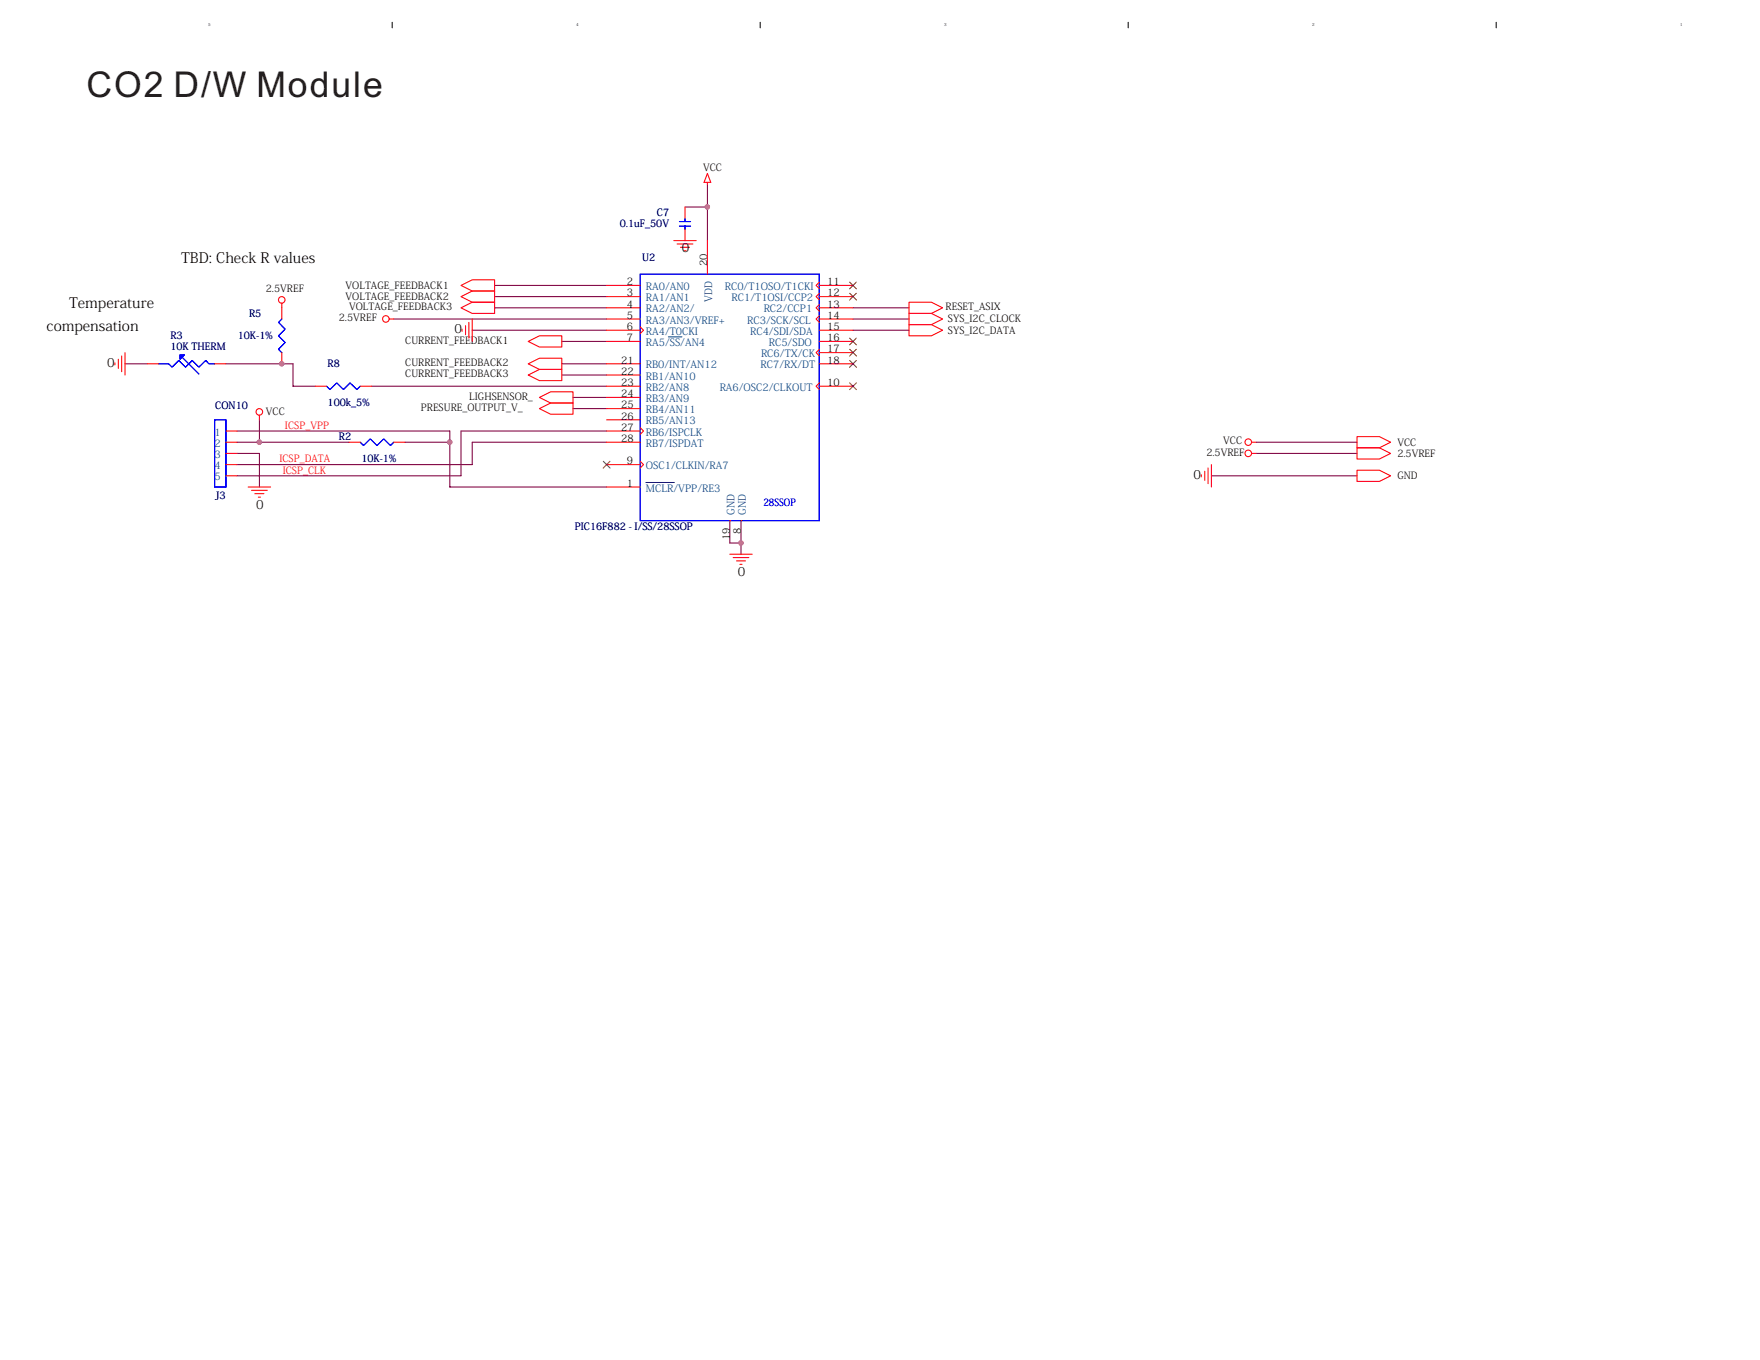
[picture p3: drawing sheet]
<svg xmlns="http://www.w3.org/2000/svg" width="279mm" height="216mm" viewBox="0 0 279 216" stroke-linecap="round" stroke-linejoin="round" font-family="sans-serif">
<path d="M62.3 3.5v.9" fill="none" stroke="#000" stroke-width=".17"/>
<path d="M91.5 3.6h.3v.7h-.3z" fill="#fff"/>
<path d="M120.7 3.5v.9" fill="none" stroke="#000" stroke-width=".17"/>
<path d="M149.9 3.6h.3v.7h-.3z" fill="#fff"/>
<path d="M179.1 3.5v.9" fill="none" stroke="#000" stroke-width=".17"/>
<path d="M208.3 3.6h.4v.7h-.4z" fill="#fff"/>
<path d="M237.5 3.5v.9" fill="none" stroke="#000" stroke-width=".17"/>
<path d="M266.7 3.6h.4v.7h-.4z" fill="#fff"/>
<g fill="none" stroke="#800040" stroke-width=".17">
<path d="M108.7 32.9h3.6M112.3 29.3v8.9M19.8 57.8h3.6M35.8 57.8h10.7v3.5h3.6M62.5 50.6h33.8M75 52.4h21.3M78.5 45.3h17.8M78.5 47.1h17.8M78.5 48.9h17.8M89.2 57.8h7.1M89.2 54.2h7.1M89.2 59.5h7.1"/>
<path d="M135.4 50.6h8.9M135.4 52.4h8.9M135.4 48.9h8.9M37.6 68.4h33.8v8.9h24.9M37.6 70.2h17.8M37.6 72h3.6v5.3M41.2 66.6v3.6M59 61.3h37.3M64.3 70.2h7.1M91 63.1h5.3M91 64.9h5.3M96.3 68.4h-23.1v7.1h-35.6"/>
<path d="M96.3 70.2h-21.3v3.6h-37.4M192.3 75.5h23.1M199.4 70.2h16M199.4 72h16M115.9 82.6v3.6h1.7M117.6 82.6v5.4"/>
</g>
<g fill="#f0f" stroke="#f0f" stroke-width=".17">
<circle cx="44.7" cy="57.7" r=".35"/>
<circle cx="117.6" cy="86.2" r=".35"/>
<circle cx="71.4" cy="70.2" r=".35"/>
<circle cx="41.2" cy="70.2" r=".35"/>
<circle cx="112.3" cy="32.9" r=".35"/>
</g>
<g fill="none" stroke="#f00" stroke-width=".17">
<path d="M107 38.2h3.5M107.5 38.7h2.5M108 39.3h1.5M108.6 39.8h.3M108.7 32.9v1.7M108.7 36.4v1.8M112.3 27.5l.5 1.4h-1zM112.3 28.9v.4M112.3 38.2v5.3M18.2 57.6v.3M18.8 57v1.5M19.3 56.5v2.5"/>
<path d="M19.8 56v3.5M23.4 57.8h1.8M34.1 57.8h1.7M44.7 48.1v2.5M44.7 56v1.8M61.8 50.6h.7M73.2 45.3l1.8-.9h3.5v1.8h-3.5zM73.2 47.1l1.8-.9h3.5v1.8h-3.5zM73.2 48.9l1.8-.9h3.5v1.8h-3.5zM73.4 52.3v.3M73.9 51.7v1.4M74.4 51.2v2.5"/>
<path d="M75 50.6v3.6M83.9 54.2l1.7-.9h3.6v1.8h-3.6zM83.9 59.5l1.7-.9h3.6v1.8h-3.6zM83.9 57.8l1.7-.9h3.6v1.7h-3.6zM96.3 50.6h5.3M96.3 45.3h5.3M96.3 47.1h5.3M96.3 48.9h5.3M96.3 52.4h5.3M96.3 54.2h5.3M96.3 57.8h5.3M96.3 59.5h5.3"/>
<path d="M101.6 51.9l.6 .5-.6 .6M130.1 44.8l-.5 .5 .5 .5M130.1 46.6l-.5 .5 .5 .5M130.1 48.3l-.5 .6 .5 .5M130.1 50.1l-.5 .5 .5 .6M130.1 55.4l-.5 .6 .5 .5M130.1 50.6h5.3M130.1 45.3h5.3M130.1 47.1h5.3M130.1 48.9h5.3M130.1 52.4h5.3M130.1 54.2h5.3"/>
<path d="M130.1 56h5.3M130.1 57.8h5.3M144.3 48h3.6l1.7 .9-1.7 .9h-3.6zM144.3 51.5h3.6l1.7 .9-1.7 .9h-3.6zM144.3 49.8h3.6l1.7 .8-1.7 .9h-3.6zM35.8 70.2h1.8M35.8 72h1.8M35.8 73.8h1.8M35.8 68.4h1.8M35.8 75.5h1.8M39.4 77.3h3.6M39.9 77.8h2.5"/>
<path d="M40.5 78.4h1.4M41 78.9h.4M41.2 65.9v.7M50.1 61.3h1.7M55.4 70.2h1.8M57.2 61.3h1.8M62.5 70.2h1.8M85.6 63.1l1.8-.9h3.6v1.8h-3.6zM85.6 64.9l1.8-.9h3.6v1.8h-3.6zM96.3 77.3h5.3M96.3 70.2h5.3M96.3 73.8h5.3"/>
<path d="M96.3 61.3h5.3M96.3 63.1h5.3M96.3 64.9h5.3M96.3 66.6h5.3M96.3 68.4h5.3M101.6 73.2l.6 .6-.6 .5M101.6 67.9l.6 .5-.6 .6M130.1 60.8l-.5 .5 .5 .5M130.1 61.3h5.3M190.7 75.4v.3M191.3 74.8v1.5M191.8 74.3v2.5"/>
<path d="M192.3 73.8v3.5M198.7 70.2h.7M198.7 72h.7M215.4 69.3h3.6l1.8 .9-1.8 .9h-3.6zM215.4 71.1h3.6l1.8 .9-1.8 .9h-3.6zM215.4 74.6h3.6l1.8 .9-1.8 .9h-3.6zM115.9 82.6h.1M115.9 88h3.5M116.4 88.5h2.5M116.9 89h1.5M117.5 89.6h.3M117.6 82.6h.1"/>
<circle cx="44.7" cy="47.6" r=".52"/>
<circle cx="61.3" cy="50.6" r=".52"/>
<circle cx="41.2" cy="65.4" r=".52"/>
<circle cx="198.2" cy="70.2" r=".52"/>
<circle cx="198.2" cy="72" r=".52"/>
</g>
<g fill="none" stroke="#00f" stroke-width=".17">
<path d="M107.9 35.9h1.7M107.9 35.2h1.7M108.7 34.6v.6M108.7 35.9v.5M25.2 57.8h1.6l.5 .5 1.1-1.1 1.1 1.1 1-1.1 1.1 1.1 1.1-1.1 .5 .6h.9M28.4 57.2l.2 .2M28.9 56.7l2.7 2.7M30.5 57.2l-.3 .4M32.7 57.2l.1 .2M44.7 50.6l-.5 .6 1.1 1.1-1.1 1 1.1 1.1-1.1 1 .5 .6M101.6 43.5h28.5v39.1h-28.5zM130.1 43.5v39.1"/>
<path d="M34.1 66.6h1.7v10.7h-1.7zM35.8 66.6v10.7M51.8 61.3l.6 .5 1.1-1 1 1 1.1-1 1.1 1 .5-.5M57.2 70.2l.5 .5 1.1-1 1 1 1.1-1 1.1 1 .5-.5"/>
</g>
<path d="M106.1 53.5h2.2M102.5 76.6h4.6" fill="none" stroke="#004080" stroke-width=".16"/>
<g fill="none" stroke="#804000" stroke-width=".16">
<path d="M134.9 44.8l1.1 1.1M134.9 46.6l1.1 1M134.9 53.7l1.1 1.1M134.9 55.4l1.1 1.1M134.9 57.2l1.1 1.1M135.9 44.8l-1 1.1M135.9 46.6l-1 1M135.9 53.7l-1 1.1M135.9 55.4l-1 1.1M135.9 57.2l-1 1.1M95.8 73.2l1 1.1M96.8 73.2l-1.1 1.1"/>
<path d="M134.9 60.8l1.1 1.1M135.9 60.8l-1 1.1"/>
</g>
<g fill="#00f" stroke="#00f" stroke-width=".17">
<path d="M28.6 56.3h.7l-.7 .7z" fill-rule="evenodd"/>
<path d="M28.6 56.3h.7l-.7 .7z" fill-rule="evenodd"/>
</g>
<text font-size="5.6" fill="#231f20" x="13.7" y="15.4">CO2 D/W Module</text>
<g font-size="2.3">
<text x="28.7" y="41.8">TBD: Check R values</text>
<text x="7.4" y="52.5">compensation</text>
<text x="11" y="48.9">Temperature</text>
</g>
<g font-size="1.9">
<text x="108.2" y="40">0</text>
<text x="72.1" y="52.9">0</text>
<text x="17" y="58.3">0</text>
<text x="189.5" y="76">0</text>
<text x="40.7" y="80.8">0</text>
<text x="117.1" y="91.5">0</text>
</g>
<g font-size="1.6">
<text x="111.6" y="27.2">VCC</text>
<text x="42.2" y="46.4">2.5VREF</text>
<text x="54.9" y="45.8">VOLTAGE_FEEDBACK1</text>
<text x="54.9" y="47.6">VOLTAGE_FEEDBACK2</text>
<text x="99.5" y="45.3">2</text>
<text x="99.5" y="47.1">3</text>
<text x="112.3" y="42.3" transform="rotate(-90 112.3 42.3)">20</text>
<text x="131.3" y="45.3">11</text>
<text x="131.3" y="47.1">12</text>
<text x="53.8" y="51">2.5VREF</text>
<text x="55.4" y="49.2">VOLTAGE_FEEDBACK3</text>
<text x="99.5" y="48.8">4</text>
<text x="99.5" y="50.6">5</text>
<text x="99.5" y="52.4">6</text>
<text x="131.3" y="52.4">15</text>
<text x="131.3" y="48.8">13</text>
<text x="131.3" y="50.6">14</text>
<text x="150.1" y="49.2">RESET_ASIX</text>
<text x="150.5" y="53">SYS_I2C_DATA</text>
<text x="150.5" y="51.2">SYS_I2C_CLOCK</text>
<text x="64.3" y="54.6">CURRENT_FEEDBACK1</text>
<text x="64.3" y="59.9">CURRENT_FEEDBACK3</text>
<text x="64.3" y="58.1">CURRENT_FEEDBACK2</text>
<text x="98.6" y="57.7">21</text>
<text x="98.6" y="59.5">22</text>
<text x="99.5" y="54.2">7</text>
<text x="131.3" y="57.7">18</text>
<text x="131.3" y="54.2">16</text>
<text x="131.3" y="56">17</text>
<text x="42.2" y="65.9">VCC</text>
<text x="66.8" y="65.2">PRESURE_OUTPUT_V_</text>
<text x="74.5" y="63.5">LIGHSENSOR_</text>
<text x="98.6" y="61.3">23</text>
<text x="98.6" y="63.1">24</text>
<text x="98.6" y="64.8">25</text>
<text x="131.3" y="61.3">10</text>
<text x="98.6" y="66.6">26</text>
<text x="98.6" y="68.4">27</text>
<text x="98.6" y="70.2">28</text>
<text x="194.2" y="70.6">VCC</text>
<text x="221.8" y="70.7">VCC</text>
<text x="99.5" y="77.3">1</text>
<text x="99.5" y="73.7">9</text>
<text x="191.5" y="72.3">2.5VREF</text>
<text x="221.8" y="72.5">2.5VREF</text>
<text x="221.8" y="76.1">GND</text>
<text x="115.8" y="85.7" transform="rotate(-90 115.8 85.7)">19</text>
<text x="117.6" y="84.8" transform="rotate(-90 117.6 84.8)">8</text>
</g>
<g font-size="1.6" fill="#000080">
<text x="104.3" y="34.3">C7</text>
<text x="98.4" y="36.1">0.1uF_50V</text>
<text x="102" y="41.4">U2</text>
<text x="27" y="53.8">R3</text>
<text x="37.7" y="53.8">10K-1%</text>
<text x="39.5" y="50.3">R5</text>
<text x="27" y="55.6">10K THERM</text>
<text x="52" y="58.3">R8</text>
<text x="34.2" y="64.9">CON10</text>
<text x="52" y="64.5">100k_5%</text>
<text x="53.8" y="69.8">R2</text>
<text x="57.4" y="73.4">10K-1%</text>
<text x="34.2" y="79.3">J3</text>
<text x="91.3" y="84.1">PIC16F882 - I/SS/28SSOP</text>
</g>
<g font-size="1.6" fill="#004080">
<text x="102.5" y="46">RA0/AN0</text>
<text x="102.5" y="47.8">RA1/AN1</text>
<text x="113" y="47.9" transform="rotate(-90 113 47.9)">VDD</text>
<text x="115.1" y="46">RC0/T1OSO/T1CKI</text>
<text x="116.1" y="47.8">RC1/T1OSI/CCP2</text>
<text x="102.5" y="49.6">RA2/AN2/</text>
<text x="102.5" y="51.4">RA3/AN3/VREF+</text>
<text x="102.5" y="53.1">RA4/T0CKI</text>
<text x="118.6" y="51.4">RC3/SCK/SCL</text>
<text x="119.1" y="53.1">RC4/SDI/SDA</text>
<text x="121.2" y="49.6">RC2/CCP1</text>
<text x="102.5" y="54.9">RA5/SS/AN4</text>
<text x="102.5" y="58.5">RB0/INT/AN12</text>
<text x="120.7" y="58.5">RC7/RX/DT</text>
<text x="120.8" y="56.7">RC6/TX/CK</text>
<text x="122" y="54.9">RC5/SDO</text>
<text x="102.5" y="60.3">RB1/AN10</text>
<text x="102.5" y="62">RB2/AN8</text>
<text x="102.5" y="63.8">RB3/AN9</text>
<text x="102.5" y="65.6">RB4/AN11</text>
<text x="114.2" y="62">RA6/OSC2/CLKOUT</text>
<text x="34.1" y="69.1">1</text>
<text x="34.1" y="70.9">2</text>
<text x="102.5" y="67.4">RB5/AN13</text>
<text x="102.5" y="69.1">RB6/ISPCLK</text>
<text x="102.5" y="70.9">RB7/ISPDAT</text>
<text x="34.1" y="72.7">3</text>
<text x="34.1" y="74.5">4</text>
<text x="34.1" y="76.3">5</text>
<text x="102.5" y="74.5">OSC1/CLKIN/RA7</text>
<text x="102.5" y="78">MCLR/VPP/RE3</text>
<text x="116.6" y="81.8" transform="rotate(-90 116.6 81.8)">GND</text>
<text x="118.4" y="81.8" transform="rotate(-90 118.4 81.8)">GND</text>
</g>
<g font-size="1.6" fill="#f00">
<text x="45.2" y="68.1">ICSP_VPP</text>
<text x="44.4" y="73.4">ICSP_DATA</text>
<text x="44.9" y="75.2">ICSP_CLK</text>
</g>
<text font-size="1.6" fill="#00f" x="121.2" y="80.3">28SSOP</text>
<g font-size=".6">
<text x="33.1" y="4.2">5</text>
<text x="91.5" y="4.2">4</text>
<text x="149.9" y="4.2">3</text>
<text x="208.3" y="4.2">2</text>
<text x="266.7" y="4.2">1</text>
</g>
</svg>
